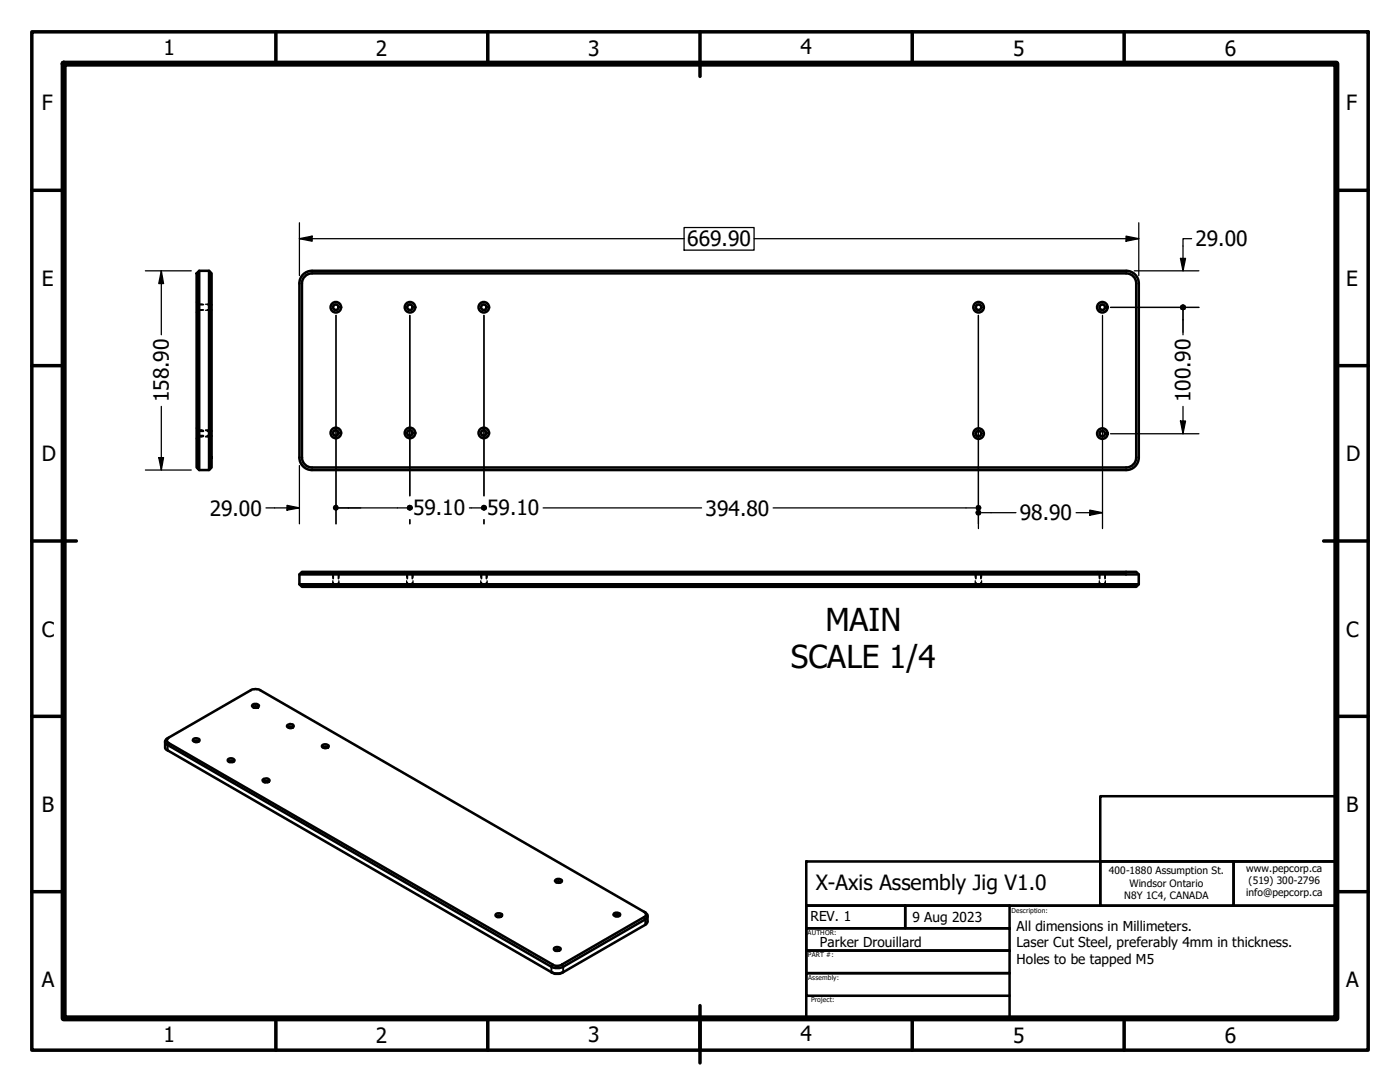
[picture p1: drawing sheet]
<svg xmlns="http://www.w3.org/2000/svg" width="279mm" height="216mm" viewBox="0 0 279 216" stroke-linecap="round" stroke-linejoin="round" font-family="sans-serif">
<!-- layer: Hidden Narrow (ANSI) -->
<g fill="none" stroke="#000" stroke-width=".25">
<path d="M39.6 61.9h.7M39.6 60.7h.7M41 61.9h.7M41 60.7h.7M67.3 60.8a.61 .61 0 0 0-.9 .5 .61 .61 0 0 0 .9 .5M82.1 60.8a.63 .63 0 0 0-.9 .5 .63 .63 0 0 0 .9 .5M96.9 60.8a.63 .63 0 0 0-1 .5 .63 .63 0 0 0 1 .5M195.6 60.8a.63 .63 0 0 0-1 .5 .63 .63 0 0 0 1 .5M220.3 60.8a.61 .61 0 0 0-.9 .5 .61 .61 0 0 0 .9 .5M39.6 87.1h.7M39.6 85.8h.7M39.6 87.2h.7"/>
<path d="M39.6 85.9h.7M41 87.1h.7M41 85.8h.7M41 87.2h.7M41 85.9h.7M67.3 85.9a.61 .61 0 0 0-.9 .5 .61 .61 0 0 0 .9 .5M82.1 85.9a.63 .63 0 0 0-.9 .5 .63 .63 0 0 0 .9 .5M96.9 85.9a.63 .63 0 0 0-1 .5 .63 .63 0 0 0 1 .5M195.6 86a.63 .63 0 0 0-1 .5 .63 .63 0 0 0 1 .6M220.3 86a.61 .61 0 0 0-.9 .5 .61 .61 0 0 0 .9 .6M66.4 114.5v.7M66.4 115.9v.7"/>
<path d="M67.6 114.5v.7M67.6 115.9v.7M81.2 114.5v.7M81.2 115.9v.7M82.4 114.5v.7M82.4 115.9v.7M95.9 114.5v.7M95.9 115.9v.7M97.2 114.5v.7M97.2 115.9v.7M194.6 114.5v.7M194.6 115.9v.7"/>
<path d="M195.9 114.5v.7M195.9 115.9v.7M219.4 114.5v.7M219.4 115.9v.7M220.6 114.5v.7M220.6 115.9v.7"/>
</g>
<!-- layer: Visible (ANSI) -->
<g fill="none" stroke="#000" stroke-width=".51">
<path d="M39.8 54v39.8l-.6-.5v-38.8zM39.8 54h1.9M41.7 54l.5 .5v38.8l-.5 .5zM59.8 56.6v34.7a2.51 2.51 0 0 0 2.5 2.5M60.3 56.6v34.7a2 2 0 0 0 2 2M62.3 54a2.51 2.51 0 0 0-2.5 2.5M62.3 54.5a2 2 0 0 0-2 2M62.3 54h162.4M62.3 54.5h162.4M224.8 54a2.51 2.51 0 0 1 2.5 2.5M224.8 54.5a2 2 0 0 1 2 2M226.8 56.6v34.7a2 2 0 0 1-2 2"/>
<path d="M227.3 56.6v34.7a2.51 2.51 0 0 1-2.5 2.5M39.8 93.8h1.9M62.3 93.3h162.4M62.3 93.8h162.4M59.8 116.6h167.5l-.5 .5h-166.5zM59.8 114.6v2M227.3 114.6h-167.5l.5-.5h166.5l.5 .5v2M33 148v1.3l.2 .3 76.8 44.4M33.2 147.4l16.8-9.7a1.91 1.91 0 0 1 1.9 0l76.6 44.2a.8 .8 0 0 1 .7 .7 .8 .8 0 0 1-.4 .9l-16.4 9.4a2.84 2.84 0 0 1-2.4 0l-76.8-44.4-.2-.3v-.4zM33.7 147.2a.57 .57 0 0 0-.4 .5 .57 .57 0 0 0 .4 .6l76.6 44.2a1.79 1.79 0 0 0 1.8 0l16.4-9.5a.57 .57 0 0 0 .4-.5 .57 .57 0 0 0-.4-.6M38.6 147.4a.8 .8 0 0 1 1.2 .4 .8 .8 0 0 1-1.3-.1zM38.9 148a.32 .32 0 0 1 .3-.2 .32 .32 0 0 1 .3 .2"/>
<path d="M45.5 151.6a.79 .79 0 0 1 1.3 .2 .8 .8 0 0 1-1.3-.1zM45.8 152a.32 .32 0 0 1 .3-.2 .32 .32 0 0 1 .3 .2M50.4 140.6a.97 .97 0 0 1 1.3 .2 .79 .79 0 0 1-1.4 0zM50.7 141.2a.32 .32 0 0 1 .3-.3 .32 .32 0 0 1 .3 .3M52.5 155.6a.77 .77 0 0 1 1.3 .2 .83 .83 0 0 1-1.4-.1zM52.8 156.1a.32 .32 0 0 1 .3-.3 .32 .32 0 0 1 .3 .3M57.4 144.7a.64 .64 0 0 1 .7-.3 .64 .64 0 0 1 .4 .6 .76 .76 0 0 1-1.2-.2zM57.7 145.2a.32 .32 0 0 1 .3-.2 .32 .32 0 0 1 .3 .2M64.3 148.8a.79 .79 0 0 1 1.3 .2 .75 .75 0 0 1-.7 .3 .75 .75 0 0 1-.6-.5zM64.6 149.2a.32 .32 0 0 1 .3-.2 .32 .32 0 0 1 .3 .2M110.9 175.5a.8 .8 0 0 1 1.2 .3 .87 .87 0 0 1-1.4 0zM111.1 176.1a.32 .32 0 0 1 .3-.3 .32 .32 0 0 1 .4 .3"/>
<path d="M99 182.4a.86 .86 0 0 1 1.2 .2 .66 .66 0 0 1-.7 .4 .66 .66 0 0 1-.6-.5zM99.3 182.9a.32 .32 0 0 1 .3-.2 .32 .32 0 0 1 .3 .2M110 194a2.84 2.84 0 0 0 2.4 0M110.7 189.1a.8 .8 0 0 1 1.2 .3 .8 .8 0 0 1-1.3 0zM110.9 189.7a.32 .32 0 0 1 .3-.3 .32 .32 0 0 1 .3 .3M122.6 182.2a.8 .8 0 0 1 1.2 .4 .8 .8 0 0 1-1.4-.1zM122.8 182.8h-.1a.38 .38 0 0 1 .4-.3 .38 .38 0 0 1 .3 .3M129.2 182.8v1.2l-.2 .4-16.6 9.6a2.33 2.33 0 0 1-2.4 0"/>
<circle cx="67" cy="61.3" r="1.05"/>
<circle cx="67" cy="61.3" r=".54"/>
<circle cx="81.8" cy="61.3" r="1.05"/>
<circle cx="81.8" cy="61.3" r=".54"/>
<circle cx="96.6" cy="61.3" r="1.05"/>
<circle cx="96.6" cy="61.3" r=".54"/>
<circle cx="195.3" cy="61.3" r="1.05"/>
<circle cx="195.3" cy="61.3" r=".54"/>
<circle cx="220" cy="61.3" r="1.05"/>
<circle cx="220" cy="61.3" r=".54"/>
<circle cx="67" cy="86.4" r="1.05"/>
<circle cx="67" cy="86.4" r=".54"/>
<circle cx="81.8" cy="86.4" r="1.05"/>
<circle cx="81.8" cy="86.4" r=".54"/>
<circle cx="96.6" cy="86.4" r="1.05"/>
<circle cx="96.6" cy="86.4" r=".54"/>
<circle cx="195.3" cy="86.5" r="1.05"/>
<circle cx="195.3" cy="86.5" r=".54"/>
<circle cx="220" cy="86.5" r="1.05"/>
<circle cx="220" cy="86.5" r=".54"/>
</g>
<!-- layer: Hidden (ANSI) -->
<g fill="none" stroke="#000" stroke-width=".38">
<path d="M39.2 60.3l.2 .2M39.4 62.2l-.2 .2M39.6 60.6l.2 .2h.8M40.6 61.8h-.8l-.2 .2M41.4 61.8h.8M41.4 60.8h.8M41.7 60.7v.4M41.7 61.5v.4M39.2 85.4l.2 .1M39.2 85.5l.2 .2M39.4 87.2l-.2 .2M39.4 87.4l-.2 .2"/>
<path d="M39.6 85.7l.2 .2h.8M39.6 85.9l.2 .1h.8M40.6 86.9h-.8l-.2 .2M40.6 87.1h-.8l-.2 .1M41.4 86.9h.8M41.4 85.9h.8M41.4 87.1h.8M41.4 86h.8M41.7 85.8v.6M41.7 86.7v.5M66 114.1l.2 .2M66.4 114.4l.1 .2v.8"/>
<path d="M66.4 116.6h.4M66.5 116.3v.8M67.2 116.6h.4M67.6 116.3v.8M67.7 114.4l-.1 .2v.8M68.1 114.1l-.2 .2M80.8 114.1l.2 .2M81.1 114.4l.2 .2v.8M81.2 116.6h.4M81.3 116.3v.8M82 116.6h.4M82.3 116.3v.8"/>
<path d="M82.5 114.4l-.2 .2v.8M82.8 114.1l-.1 .2M95.6 114.1l.1 .2M95.9 114.4l.2 .2v.8M95.9 116.6h.5M96.1 116.3v.8M96.8 116.6h.4M97.1 116.3v.8M97.3 114.4l-.2 .2v.8M97.6 114.1l-.2 .2M194.2 114.1l.2 .2M194.6 114.4l.2 .2v.8"/>
<path d="M194.6 116.6h.5M194.8 116.3v.8M195.5 116.6h.4M195.8 116.3v.8M196 114.4l-.2 .2v.8M196.3 114.1l-.1 .2M219 114.1l.1 .2M219.3 114.4l.2 .2v.8M219.4 116.6h.4M219.5 116.3v.8M220.2 116.6h.4M220.5 116.3v.8"/>
<path d="M220.7 114.4l-.2 .2v.8M221 114.1l-.1 .2"/>
</g>
<!-- layer: Visible Narrow (ANSI) -->
<path d="M33.7 148.3l-.2 .4v1M110.3 192.5l-.3 .4v1.1M112.1 192.5l.3 .4v1.1M128.5 183l.3 .5v1" fill="none" stroke="#000" stroke-width=".38"/>
<!-- layer: Border (ANSI) -->
<g fill="none" stroke="#000" stroke-width=".7">
<path d="M6.3 6.3h266.7v203.2h-266.7zM55.1 6.3v6.4M97.3 6.3v6.4M139.7 6.3v8.9M182.1 6.3v6.4M224.3 6.3v6.4M6.3 38h6.4M266.7 38h6.3M6.3 73h6.4M266.7 73h6.3M6.3 107.9h8.9M264.2 107.9h8.8"/>
<path d="M6.3 142.9h6.4M266.7 142.9h6.3M6.3 177.9h6.4M266.7 177.9h6.3M55.1 203.2v6.3M97.3 203.2v6.3M139.7 200.7v11.4M182.1 203.2v6.3M224.3 203.2v6.3"/>
</g>
<!-- layer: Drawing Frame -->
<path d="M12.7 12.7h254v190.5h-254z" fill="none" stroke="#000" stroke-width="1.2"/>
<!-- layer: Title (ANSI) -->
<path d="M219.6 158.9h47.1v13h-47.1zM160.9 171.9h58.7v8.8h-58.7zM219.6 171.9h26.6v8.8h-26.6zM246.2 171.9h20.5v8.8h-20.5zM160.9 189.7h40.6v4.5h-40.6zM160.9 185.2h40.6v4.5h-40.6zM160.9 180.7h19.8v4.5h-19.8zM160.9 180.7h105.8v22.5h-105.8zM180.7 180.7h20.8v4.5h-20.8zM201.5 198.7h-40.6v-4.5h40.6v9" fill="none" stroke="#000" stroke-width=".51"/>
<!-- layer: Dimension (ANSI) -->
<g fill="none" stroke="#000" stroke-width=".25">
<path d="M29 54h9.2M32.2 54l.4 2.6h-.9zM32.2 54v12.8M59.8 47.6l2.5-.5v1zM59.8 47.6h76.7M59.8 44.4v10.6M136.5 45.4h14v4.5h-14zM150.5 47.6h76.8M224.7 47.1l2.6 .5-2.6 .5zM226.4 54h12.9M227.3 44.4v10.6M235.6 51.6h1l-.5 2.4z"/>
<path d="M237.8 47.6h-1.7v6.4M67.1 62.9v41.6M81.8 62.9v36M96.6 62.9v36M195.3 62.9v42.6M220 62.9v42.6M221.6 61.3h17.7M236.1 61.9v4.9M29 93.8h9.2M31.7 91.3h.9l-.4 2.5zM32.2 81.1v12.7M59.8 92.9v11.6"/>
<path d="M221.6 86.6h17.7M235.6 84h1l-.5 2.6zM236.1 81.1v5.5M53.1 101.3h6.7M57.3 100.8l2.5 .5-2.5 .5zM67.6 101.3h13.6M81.8 103.7v.8M93.7 101.3h2.2M96.6 103.7v.8M108.4 101.3h31.6M154.3 101.3h40.3M195.9 102.3h6.9"/>
<path d="M214.8 102.3h5.2M217.5 101.8l2.5 .5-2.5 .5z"/>
</g>
<g fill="#000">
<path d="M32.2 54l.4 2.6h-.9z" fill-rule="evenodd"/>
<path d="M59.8 47.6l2.5-.5v1z" fill-rule="evenodd"/>
<path d="M224.7 47.1l2.6 .5-2.6 .5z" fill-rule="evenodd"/>
<path d="M235.6 51.6h1l-.5 2.4z" fill-rule="evenodd"/>
<path d="M31.7 91.3h.9l-.4 2.5z" fill-rule="evenodd"/>
<path d="M235.6 84h1l-.5 2.6z" fill-rule="evenodd"/>
<path d="M57.3 100.8l2.5 .5-2.5 .5z" fill-rule="evenodd"/>
<path d="M66.6 100.9l.5-.2 .3 .2 .2 .4-.2 .4-.3 .2-.5-.2-.2-.4z" fill-rule="evenodd"/>
<path d="M66.6 100.9l.5-.2 .3 .2 .2 .4-.2 .4-.3 .2-.5-.2-.2-.4z" fill-rule="evenodd"/>
<path d="M217.5 101.8l2.5 .5-2.5 .5z" fill-rule="evenodd"/>
<circle cx="236.1" cy="61.3" r=".63"/>
<circle cx="81.8" cy="101.3" r=".62"/>
<circle cx="81.8" cy="101.3" r=".61"/>
<circle cx="96.6" cy="101.3" r=".62"/>
<circle cx="96.6" cy="101.3" r=".61"/>
<circle cx="195.3" cy="102.3" r=".63"/>
<circle cx="195.3" cy="101.3" r=".61"/>
</g>
<g font-size="6.3">
<text x="164.7" y="125.9">MAIN</text>
<text x="157.8" y="133.3">SCALE 1/4</text>
</g>
<g font-size="4.2">
<text x="32.6" y="11">1</text>
<text x="75" y="11.2">2</text>
<text x="117.3" y="11.1">3</text>
<text x="159.8" y="10.9">4</text>
<text x="202.2" y="11.2">5</text>
<text x="244.4" y="11.2">6</text>
<text x="8.3" y="22">F</text>
<text x="268.7" y="22">F</text>
<text x="137.2" y="49.1">669.90</text>
<text x="238.6" y="49.1">29.00</text>
<text x="8.3" y="57">E</text>
<text x="268.7" y="57">E</text>
<text x="33.7" y="80.3" transform="rotate(-90 33.7 80.3)">158.90</text>
<text x="237.6" y="80.3" transform="rotate(-90 237.6 80.3)">100.90</text>
<text x="8.3" y="92">D</text>
<text x="268.7" y="92">D</text>
<text x="41.8" y="102.9">29.00</text>
<text x="82.4" y="102.8">59.10</text>
<text x="97.2" y="102.8">59.10</text>
<text x="140.8" y="102.9">394.80</text>
<text x="203.5" y="103.8">98.90</text>
<text x="8.3" y="127.1">C</text>
<text x="268.7" y="127.1">C</text>
<text x="8.3" y="162">B</text>
<text x="268.7" y="162">B</text>
<text x="162.8" y="177.7">X-Axis Assembly Jig V1.0</text>
<text x="8.3" y="197">A</text>
<text x="268.7" y="197">A</text>
<text x="32.6" y="207.9">1</text>
<text x="75" y="208">2</text>
<text x="117.3" y="208">3</text>
<text x="159.8" y="207.7">4</text>
<text x="202.2" y="208.1">5</text>
<text x="244.4" y="208.1">6</text>
</g>
<g font-size="2.7">
<text x="161.7" y="183.7">REV. 1</text>
<text x="182.1" y="184">9 Aug 2023</text>
<text x="202.9" y="185.7">All dimensions in Millimeters.</text>
<text x="163.6" y="189">Parker Drouillard</text>
<text x="202.9" y="189">Laser Cut Steel, preferably 4mm in thickness.</text>
<text x="202.9" y="192.3">Holes to be tapped M5</text>
</g>
<g font-size="2">
<text x="248.7" y="173.9">www.pepcorp.ca</text>
<text x="221.3" y="174.4">400-1880 Assumption St.</text>
<text x="224.3" y="179.3">N8Y 1C4, CANADA</text>
<text x="225.4" y="176.9">Windsor Ontario</text>
<text x="248.7" y="178.9">info@pepcorp.ca</text>
<text x="249.2" y="176.4">(519) 300-2796</text>
</g>
<g font-size="1.3">
<text x="201.9" y="182.1">Description:</text>
<text x="161.2" y="186.6">AUTHOR:</text>
<text x="161.2" y="190.9">PART #:</text>
<text x="161.3" y="195.6">Assembly:</text>
<text x="161.9" y="200">Project:</text>
</g>
</svg>
